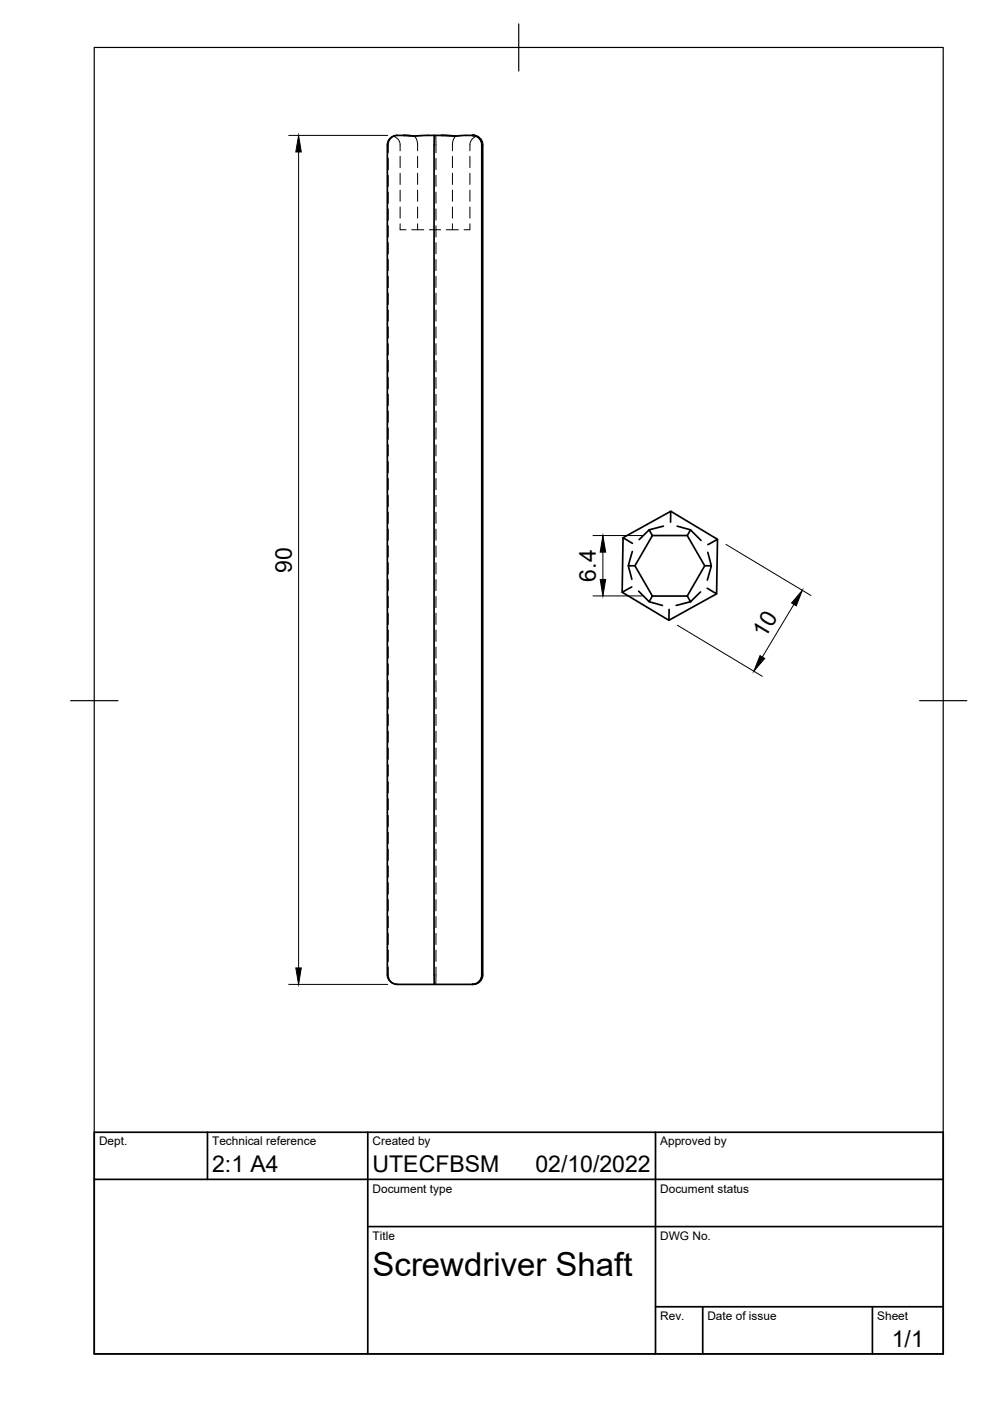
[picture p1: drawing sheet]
<svg xmlns="http://www.w3.org/2000/svg" width="210mm" height="297mm" viewBox="0 0 210 297" stroke-linecap="round" stroke-linejoin="round" font-family="sans-serif">
<!-- layer: Visible -->
<g fill="none" stroke="#000" stroke-width=".36">
<path d="M82.1 30.7v176M85.6 28.7l2.2 .2M87.8 28.9l-1.6-.2a4.5 4.5 0 0 0-3.5 .6l-.5 .9-.1 .5M92 30.7v176M92.1 28.7v2M93.6 28.7l3 .2M93.8 28.7l-6 .2M93.8 28.7l2.8 .2M96.6 28.9l2.2-.2h1.5l.7 .2-.8-.2a1.99 1.99 0 0 1 2 2M100.3 28.7a2.01 2.01 0 0 1 2 2M102.2 30.7v176M102.3 30.7v176"/>
<path d="M132.1 114l-.2 11.6 9.9 5.9 10.1-5.6M132.1 114l2 1.2M133.2 120l.8 2.8M134.6 120l3.7 6.4-.7 1.2-2.2-2.3M137.6 112.3l-2.1 2.1M138.3 113.5l-3.7 6.5h-1.4l.9-3.1M140.7 111.6l-3.1 .7 .7 1.2h7.4M142.2 110.7v-2.3l-10.1 5.6M142.2 108.4l9.9 5.9M143.6 111.6l2.8 .7M148.6 114.6l-2.2-2.3-.7 1.2 3.7 6.5M150.1 117.1l.7 2.9"/>
<path d="M150.1 115.5l2-1.2-.2 11.6-2-1.2M133.9 124.4l-2 1.2M137.6 127.6l2.9 .8M138.3 126.4h7.4M141.9 129.2l-.1 2.3M146.4 127.6l-3 .8M148.5 125.5l-2.1 2.1M150 123l.8-3h-1.4l-3.7 6.4 .7 1.2M82.1 206.7a2.01 2.01 0 0 0 2.1 2M84.2 208.7h16.1M92.1 206.7v2M102.2 206.7a1.99 1.99 0 0 1-2 2"/>
<path d="M102.3 206.7a2.01 2.01 0 0 1-2 2"/>
</g>
<!-- layer: Oculto -->
<g fill="none" stroke="#000" stroke-width=".21">
<path d="M82.3 33.6v2.4M82.3 37.2v2.3M84.2 28.7l-.8 .2M84.3 28.7l-.9 .2 1.2 .8a3.1 3.1 0 0 1 .2 2.3M84.3 28.7a2 2 0 0 0-2 2v1.7M84.8 33.2v2.3M84.8 36.7v2.4M88.5 33.2v2.3M88.5 36.7v2.4M90.9 28.7l-3.1 .2 .5 .6 .2 .6v1.9M92.4 28.7v3.7M92.4 33.6v2.4"/>
<path d="M92.4 37.2v2.3M95.9 33.2v2.3M95.9 36.7v2.4M98.8 28.7l-1.1 .1a1.59 1.59 0 0 0-1.8 1.9v1.3M99.6 33.2v2.3M99.6 36.7v2.4M101 28.9l-1.1 .8a3.1 3.1 0 0 0-.3 2.3M82.3 40.7v2.4M82.3 44.3v2.4M82.3 47.9v2.4M82.3 51.4v2.4M82.3 55v2.4"/>
<path d="M82.3 58.6v2.4M84.8 47.4v1.3h1.3M84.8 40.3v2.4M84.8 43.9v2.4M88.5 47.4v1.3h-1.2M88.5 40.3v2.4M88.5 43.9v2.4M88.5 48.7h1.4M91 48.7h2.4M92.4 40.7v2.4M92.4 44.3v2.4M92.4 47.9v2.4"/>
<path d="M92.4 51.4v2.4M92.4 55v2.4M92.4 58.6v2.4M95.9 47.4v1.3h-1.3M95.9 48.7h1.3M95.9 40.3v2.4M95.9 43.9v2.4M99.6 47.4v1.3h-1.2M99.6 40.3v2.4M99.6 43.9v2.4M82.3 62.2v2.3M82.3 65.7v2.4"/>
<path d="M82.3 69.3v2.4M82.3 72.9v2.4M82.3 76.4v2.4M92.4 62.2v2.3M92.4 65.7v2.4M92.4 69.3v2.4M92.4 72.9v2.4M92.4 76.4v2.4M82.3 80v2.4M82.3 83.6v2.4M82.3 87.2v2.3M82.3 90.7v2.4"/>
<path d="M82.3 94.3v2.4M82.3 97.9v2.4M92.4 80v2.4M92.4 83.6v2.4M92.4 87.2v2.3M92.4 90.7v2.4M92.4 94.3v2.4M92.4 97.9v2.4M82.3 101.4v2.4M82.3 105v2.4M82.3 108.6v2.4M82.3 112.2v2.3"/>
<path d="M82.3 115.7v2.4M82.3 119.3v2.4M92.4 101.4v2.4M92.4 105v2.4M92.4 108.6v2.4M92.4 112.2v2.3M92.4 115.7v2.4M92.4 119.3v2.4M82.3 122.9v2.4M82.3 126.5v2.3M82.3 130v2.4M82.3 133.6v2.4"/>
<path d="M82.3 137.2v2.3M92.4 122.9v2.4M92.4 126.5v2.3M92.4 130v2.4M92.4 133.6v2.4M92.4 137.2v2.3M82.3 140.7v2.4M82.3 144.3v2.4M82.3 147.9v2.4M82.3 151.5v2.3M82.3 155v2.4M82.3 158.6v2.4"/>
<path d="M92.4 140.7v2.4M92.4 144.3v2.4M92.4 147.9v2.4M92.4 151.5v2.3M92.4 155v2.4M92.4 158.6v2.4M82.3 162.2v2.4M82.3 165.7v2.4M82.3 169.3v2.4M82.3 172.9v2.4M82.3 176.5v2.3M92.4 162.2v2.4"/>
<path d="M92.4 165.7v2.4M92.4 169.3v2.4M92.4 172.9v2.4M92.4 176.5v2.3M82.3 180v2.4M82.3 183.6v2.4M82.3 187.2v2.4M82.3 190.7v2.4M82.3 194.3v2.4M82.3 197.9v2.4M92.4 180v2.4M92.4 183.6v2.4"/>
<path d="M92.4 187.2v2.4M92.4 190.7v2.4M92.4 194.3v2.4M92.4 197.9v2.4M82.3 205a4.3 4.3 0 0 0 .3 2.7l.7 .7 1 .3M82.3 201.5v2.3M92.4 205v3.7M92.4 201.5v2.3"/>
</g>
<!-- layer: Border -->
<path d="M20 10.1h180v276.9h-180zM110 5.1v10M15 148.6h10M195 148.6h10" fill="none" stroke="#000" stroke-width=".25"/>
<!-- layer: TitleBlock -->
<path d="M20 240.1h180v46.9h-180zM20 250h180M44 240.1v9.9M78 240.1v46.9M139 240.1v46.9M78 260.1h122M139 277.1h61M149 277.1v9.9M185 277.1v9.9" fill="none" stroke="#000" stroke-width=".36"/>
<!-- layer: Dimensions -->
<path d="M61.2 28.7h21M63.3 32.2v173M125.7 113.5h10.5M127.8 117.1v5.8M153.9 115.4l18 10.8M125.7 126.4h10.5M143.6 132.6l18 10.8M168.3 128.2l-6.7 11.1M61.2 208.7h21" fill="none" stroke="#000" stroke-width=".21"/>
<path d="M63.3 28.7l.6 3.5h-1.2zM127.8 113.5l.6 3.6h-1.1zM127.3 122.9h1.1l-.6 3.5zM161.1 139l1 .6-2.3 2.7zM170.1 125.1l-1.3 3.3-1-.5zM62.7 205.2h1.2l-.6 3.5z" fill="#000" stroke="#000" stroke-width=".21"/>
<text font-size="7" x="79" y="270.6">Screwdriver Shaft</text>
<g font-size="4.9">
<text x="61.8" y="121.4" transform="rotate(-90 61.8 121.4)">90</text>
<text x="126.4" y="123.3" transform="rotate(-90 126.4 123.3)">6.4</text>
<text x="162.2" y="135.4" transform="rotate(-59 162.2 135.4)">10</text>
<text x="45" y="248.5">2:1 A4</text>
<text x="79" y="248.5">UTECFBSM</text>
<text x="113.5" y="248.5">02/10/2022</text>
<text x="189.1" y="285.7">1/1</text>
</g>
<g font-size="2.5">
<text x="21" y="242.9">Dept.</text>
<text x="45" y="242.9">Technical reference</text>
<text x="79" y="242.9">Created by</text>
<text x="140" y="242.9">Approved by</text>
<text x="79" y="252.8">Document type</text>
<text x="140" y="252.8">Document status</text>
<text x="79" y="262.9">Title</text>
<text x="140" y="262.9">DWG No.</text>
<text x="140" y="279.9">Rev.</text>
<text x="150" y="279.9">Date of issue</text>
<text x="186" y="279.9">Sheet</text>
</g>
</svg>
